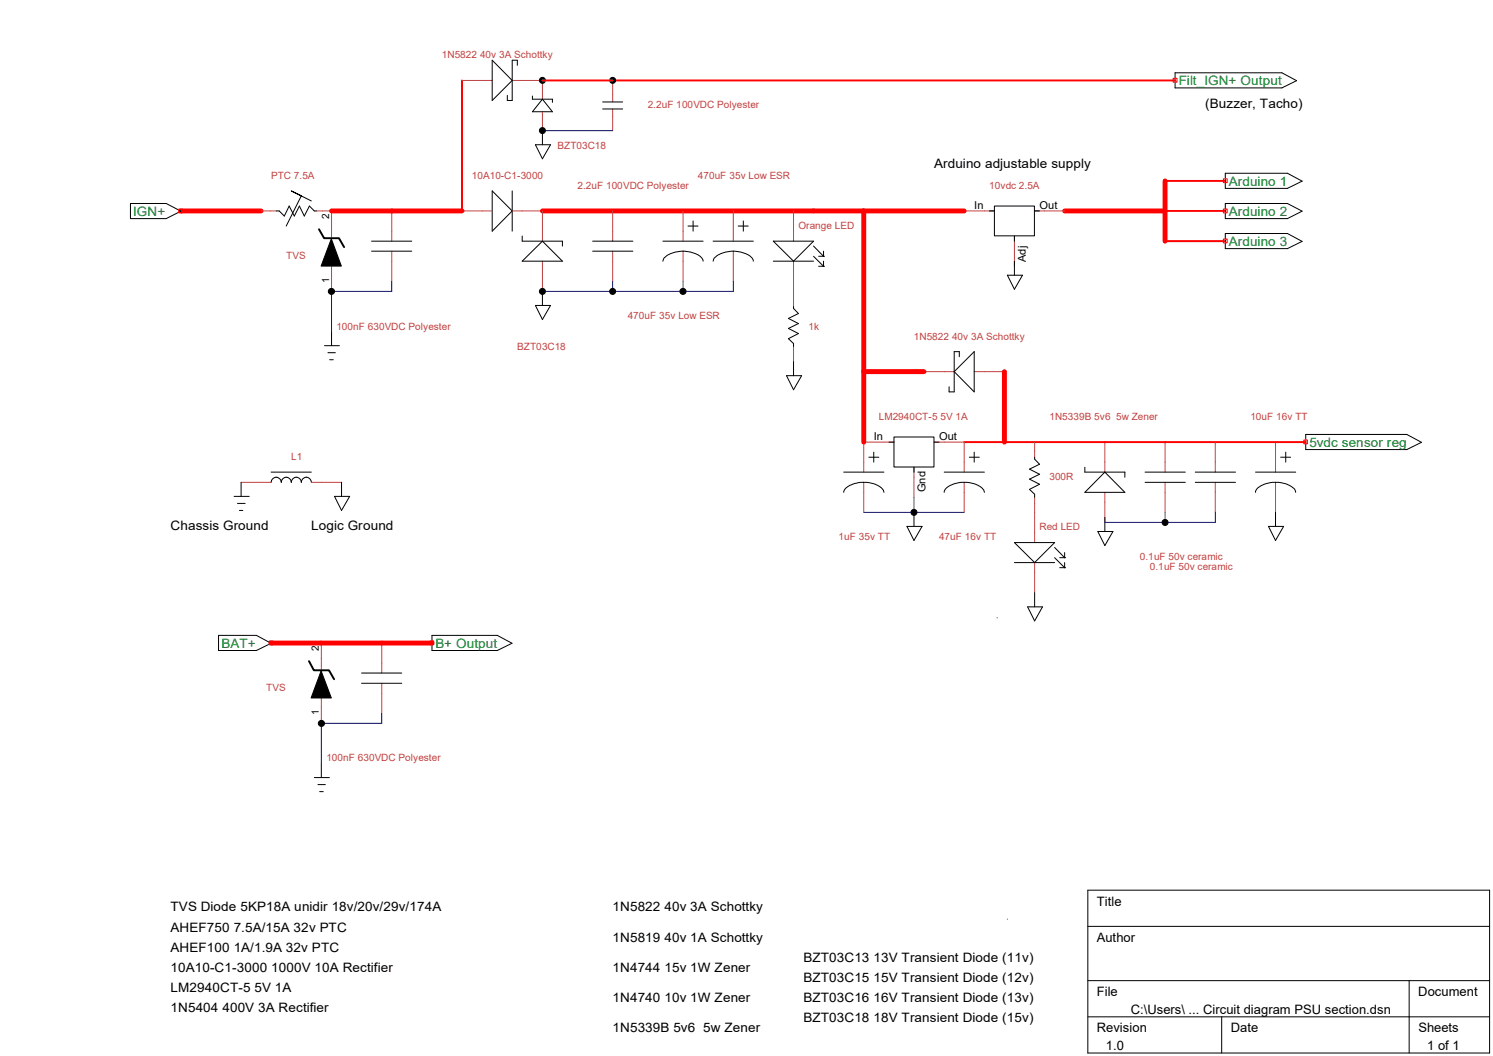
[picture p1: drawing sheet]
<svg xmlns="http://www.w3.org/2000/svg" width="297mm" height="210mm" viewBox="0 0 297 210" stroke-linecap="round" stroke-linejoin="round" font-family="sans-serif">
<path d="M36 42h15.9" fill="none" stroke="#f00" stroke-width=".97"/>
<path d="M231.8 36h12M231.8 48h12" fill="none" stroke="#f00" stroke-width=".38"/>
<path d="M219.8 87.9v6M219.8 97.9v6" fill="none" stroke="#c04040" stroke-width=".2"/>
<path d="M215.8 92.9v1h8v1M219.8 93.9l4 4h-8z" fill="none" stroke="#000" stroke-width=".2"/>
<circle cx="211.8" cy="42" r=".19" fill="#f00"/>
<path d="M231.8 36v12M66 42h25.9M107.9 42h83.9M171.8 42v45.9M211.8 42h20M171.8 73.9h12M199.8 73.9v14M53.9 127.9h32" fill="none" stroke="#f00" stroke-width=".97"/>
<g fill="none" stroke="#c04040" stroke-width=".2">
<path d="M91.9 16h6M101.9 16h6v3.7M121.9 16v4.3M107.9 22.2v3.8M121.9 21.7v4.3M51.9 42h3M62.9 42h3.1M66 41.7v5.5M66 52.5v5.5M77.9 42v6M77.9 50v6M91.9 42h6"/>
<path d="M101.9 42h6v6M107.9 51.9v6.1M121.9 42v6M121.9 50v6M135.9 42v6M135.9 50v6M145.9 42v6M145.9 50v6M157.9 42v6M157.9 51.9v9.1M191.8 42h6M201.8 46.9v6.1"/>
<path d="M205.8 42h6M157.9 68.9v3M183.8 73.9h6M193.8 73.9h6M48 95.9h5.9M61.9 95.9h6M171.8 95.9v6M177.8 87.9h-6v6M181.8 92.9v6M185.8 87.9h6v6M191.8 95.9v6M205.8 87.9v3"/>
<path d="M205.8 98.9v9M231.8 87.9v6M231.8 95.9v6M241.8 87.9v6M241.8 95.9v6M253.7 87.9v6M253.7 95.9v6M205.8 111.9v6M63.9 127.7v5.4M63.9 138.5v5.3M75.9 127.9v6M75.9 135.9v6"/>
</g>
<g fill="none" stroke="#000" stroke-width=".2">
<path d="M97.9 12l4 4-4 4zM102.9 13v-1h-1v8h-1v-1M105.9 19.1v.6h4v.7M107.9 19.7l2 2.5h-4zM233.8 14.5h21.2l2.9 1.5-2.9 1.5h-21.2zM61.9 40l-3.9-2 1.9 .9-3 6.1M97.9 38l4 4-4 4zM101.9 38v8M106.5 28.8h3l-1.6 2.8zM107.9 26v2.8M119.9 20.3h4M119.9 21.7h4"/>
<path d="M243.8 34.5h12.3l2.9 1.5-2.9 1.5h-12.3zM26 40.5h7.1l2.9 1.5-2.9 1.5h-7.1zM54.9 42h.6l1.1 1 .9-2 1 2 1.1-2 .9 2 1.1-2 .9 1h.4M73.9 48h8M73.9 50h8M103.9 46.9v1.1h8v.9M103.9 51.9l4-3.9 4 3.9zM107.9 58v2.7M117.9 48h8M117.9 50h8M131.9 51.9a2.87 2.87 0 0 1 2.5-1.8 5.8 5.8 0 0 1 5.3 1.3l.2 .5M131.9 48h8"/>
<path d="M136.9 45h2M137.9 43.9v2.1M141.9 48h8M141.9 51.9a2.87 2.87 0 0 1 2.5-1.8 5.8 5.8 0 0 1 5.2 1.3l.3 .5M146.9 45h1.9M147.9 43.9v2.1M153.8 48h8l-3.9 3.9zM153.8 51.9h8M161.8 48.9l2 2.1M161.8 51l2 2M162.9 51h.9M162.9 53h.9"/>
<path d="M163.8 51h.1M163.8 53h.1M163.8 50v1M163.8 51.9v1.1M196.8 42h1M197.8 41h8v5.9h-8zM200.4 54.7h3l-1.6 2.8zM201.8 46.9v1.1M201.8 51.9v2.8M205.8 42h1M243.8 40.5h12.3l2.9 1.5-2.9 1.5h-12.3zM243.8 46.4h12.3l2.9 1.6-2.9 1.4h-12.3z"/>
<path d="M64.6 68.7h2.9M65.2 70.1h1.5M65.6 71.5h.7M66 66v2.7M106.5 60.7h3l-1.6 2.8zM156.5 74.7h3l-1.6 2.8zM157.9 61v.3l.9 1.1-2 .9 2 1-2 1 2 1-2 1.1 1.1 .9v.6M157.9 71.9v2.8M190.8 71v-1.1h-1v8h-1v-1M193.8 69.9v8l-4-4zM46.6 98.7h3M48 95.9v2.8"/>
<path d="M53.9 95.9a1.02 1.02 0 0 1 1-1 1.02 1.02 0 0 1 1.1 1 1 1 0 0 1 1-1 1 1 0 0 1 1 1 1 1 0 0 1 .9-1 1 1 0 0 1 1 1 1 1 0 0 1 1-1 1 1 0 0 1 1 1M53.9 93.9h8M66.5 98.7h3.1l-1.7 2.8zM67.9 95.9v2.8M167.9 97.9a2.65 2.65 0 0 1 2.2-1.8 5.8 5.8 0 0 1 5.6 1.4l.2 .4M167.9 93.9h8M172.8 90.9h2M173.8 89.9v2M176.8 87.9h1M177.8 86.9h8v6h-8zM181.8 92.9v1M185.8 87.9h1"/>
<path d="M187.8 93.9h8M187.8 97.9a2.65 2.65 0 0 1 2.3-1.8 5.8 5.8 0 0 1 5.6 1.4l.1 .4M192.8 90.9h2M193.8 89.9v2M205.8 90.9v.4l1 1-2 1 2 1-2 1 2 1-2 1 1 1v.6M227.8 93.9h8M227.8 95.9h8M237.8 93.9h8M237.8 95.9h8M249.8 93.9h8M249.8 97.9a2.65 2.65 0 0 1 2.2-1.8 5.8 5.8 0 0 1 5.6 1.4l.2 .4M254.8 90.9h2"/>
<path d="M255.8 89.9v2M259.8 86.4h20.1l2.9 1.6-2.9 1.4h-20.1zM47.2 100.1h1.6M47.6 101.5h.7M180.4 104.7h3l-1.6 2.8zM181.8 101.9v2.8M201.8 111.9h8M201.8 107.9h8l-4 4zM205.8 117.9v2.8M209.8 108.9l2 2M209.8 110.9l2 2M210.8 110.9h1"/>
<path d="M210.8 112.9h1M211.8 110.9h.1M211.8 112.9h.1M211.8 109.9v1M211.8 111.9v1M218.4 105.7h3l-1.6 2.8zM219.8 102.9v2.8M252.3 104.7h3.1l-1.7 2.8zM253.7 101.9v2.8M43.5 126.4h7.5l2.9 1.5-2.9 1.5h-7.5zM71.9 133.9h8M71.9 135.9h8"/>
<path d="M85.9 126.4h13l3 1.5-3 1.5h-13zM204.4 120.7h3l-1.6 2.8zM62.5 154.6h3M63.2 156h1.5M63.6 157.4h.7M63.9 151.8v2.8M216.4 177h79.9v32.4h-79.9zM216.4 184.2h79.9M216.4 195h79.9M280.3 195v14.4M216.4 202.2h79.9M243 202.2v7.2"/>
</g>
<path d="M91.9 16v26M107.9 16h125.9M231.8 42h12M191.8 87.9h68" fill="none" stroke="#f00" stroke-width=".38"/>
<path d="M233.4 15.6h.7v.7h-.7zM243.4 35.6h.7v.7h-.7zM35.6 41.6h.7v.7h-.7zM243.4 41.6h.7v.7h-.7zM243.4 47.5h.7v.8h-.7zM259.4 87.5h.7v.8h-.7zM53.6 127.5h.7v.7h-.7zM85.5 127.5h.8v.7h-.8z" fill="none" stroke="#f00" stroke-width=".2"/>
<path d="M107.9 26h14M77.9 56v2h-11.9v8M121.9 56v2M135.9 56v2M145.9 56v2h-38M181.8 98.9v3M171.8 101.9h20M231.8 101.9v2M241.8 101.9v2h-22M198.4 122.8v.1M75.9 141.9v1.9h-12v8M200.4 182.8h.1" fill="none" stroke="#00f" stroke-width=".2"/>
<g fill="#000" stroke="#000" stroke-width=".2">
<path d="M65.9 47.5l2 5.4h-4zM63.9 133.4l2 5.4h-4z"/>
<circle cx="107.9" cy="16" r=".59"/>
<circle cx="121.9" cy="16" r=".59"/>
<circle cx="107.9" cy="26" r=".59"/>
<circle cx="65.9" cy="58" r=".61"/>
<circle cx="107.9" cy="58" r=".59"/>
<circle cx="121.9" cy="58" r=".59"/>
<circle cx="135.9" cy="58" r=".61"/>
<circle cx="181.8" cy="101.9" r=".59"/>
<circle cx="231.8" cy="103.9" r=".59"/>
<circle cx="64" cy="143.9" r=".61"/>
</g>
<path d="M63.5 45.6l1 1.8h2.9l1.1 1.7M61.5 131.5l.9 1.8h3l1.1 1.8" fill="none" stroke="#000" stroke-width=".38"/>
<g font-size="2.6" fill="#008020">
<text x="234.5" y="16.9">Filt_IGN+ Output</text>
<text x="244.5" y="36.9">Arduino 1</text>
<text x="26.5" y="42.9">IGN+</text>
<text x="244.5" y="42.9">Arduino 2</text>
<text x="244.5" y="48.9">Arduino 3</text>
<text x="260.5" y="88.9">5vdc sensor reg</text>
<text x="44.1" y="128.8">BAT+</text>
<text x="86.6" y="128.8">B+ Output</text>
</g>
<g font-size="2.6">
<text x="239.8" y="21.4">(Buzzer, Tacho)</text>
<text x="185.8" y="33.4">Arduino adjustable supply</text>
<text x="34" y="105.4">Chassis Ground</text>
<text x="61.9" y="105.4">Logic Ground</text>
<text x="34" y="181.3">TVS Diode 5KP18A unidir 18v/20v/29v/174A</text>
<text x="34" y="185.3">AHEF750 7.5A/15A 32v PTC</text>
<text x="121.9" y="181.3">1N5822 40v 3A Schottky</text>
<text x="218.2" y="180.1">Title</text>
<text x="34" y="189.3">AHEF100 1A/1.9A 32v PTC</text>
<text x="121.9" y="187.3">1N5819 40v 1A Schottky</text>
<text x="159.8" y="191.3">BZT03C13 13V Transient Diode (11v)</text>
<text x="218.2" y="187.3">Author</text>
<text x="34" y="193.3">10A10-C1-3000 1000V 10A Rectifier</text>
<text x="34" y="197.3">LM2940CT-5 5V 1A</text>
<text x="121.9" y="193.3">1N4744 15v 1W Zener</text>
<text x="159.8" y="195.3">BZT03C15 15V Transient Diode (12v)</text>
<text x="34" y="201.3">1N5404 400V 3A Rectifier</text>
<text x="121.9" y="199.3">1N4740 10v 1W Zener</text>
<text x="159.8" y="199.3">BZT03C16 16V Transient Diode (13v)</text>
<text x="159.8" y="203.2">BZT03C18 18V Transient Diode (15v)</text>
<text x="218.2" y="198.1">File</text>
<text x="225" y="201.7">C:\Users\ ... Circuit diagram PSU section.dsn</text>
<text x="282.2" y="198.1">Document</text>
<text x="121.9" y="205.3">1N5339B 5v6 5w Zener</text>
<text x="218.2" y="205.3">Revision</text>
<text x="220" y="208.9">1.0</text>
<text x="244.9" y="205.3">Date</text>
<text x="282.2" y="205.3">Sheets</text>
<text x="283.9" y="208.9">1 of 1</text>
</g>
<g font-size="2.2">
<text x="193.8" y="41.5">In</text>
<text x="206.8" y="41.5">Out</text>
<text x="204.1" y="52.2" transform="rotate(-90 204.1 52.2)">Adj</text>
<text x="173.8" y="87.5">In</text>
<text x="186.8" y="87.5">Out</text>
<text x="184.1" y="97.9" transform="rotate(-90 184.1 97.9)">Gnd</text>
</g>
<g font-size="2" fill="#c04040">
<text x="87.9" y="11.6">1N5822 40v 3A Schottky</text>
<text x="128.9" y="21.5">2.2uF 100VDC Polyester</text>
<text x="110.9" y="29.5">BZT03C18</text>
<text x="53.9" y="35.6">PTC 7.5A</text>
<text x="93.9" y="35.6">10A10-C1-3000</text>
<text x="138.9" y="35.6">470uF 35v Low ESR</text>
<text x="114.9" y="37.5">2.2uF 100VDC Polyester</text>
<text x="196.8" y="37.5">10vdc 2.5A</text>
<text x="158.8" y="45.6">Orange LED</text>
<text x="56.9" y="51.5">TVS</text>
<text x="66.9" y="65.5">100nF 630VDC Polyester</text>
<text x="124.9" y="63.5">470uF 35v Low ESR</text>
<text x="160.9" y="65.5">1k</text>
<text x="102.9" y="69.5">BZT03C18</text>
<text x="181.8" y="67.5">1N5822 40v 3A Schottky</text>
<text x="174.8" y="83.5">LM2940CT-5 5V 1A</text>
<text x="208.8" y="83.5">1N5339B 5v6 5w Zener</text>
<text x="248.8" y="83.5">10uF 16v TT</text>
<text x="58" y="91.5">L1</text>
<text x="208.8" y="95.5">300R</text>
<text x="166.8" y="107.5">1uF 35v TT</text>
<text x="186.8" y="107.5">47uF 16v TT</text>
<text x="206.8" y="105.5">Red LED</text>
<text x="226.8" y="111.5">0.1uF 50v ceramic</text>
<text x="228.8" y="113.5">0.1uF 50v ceramic</text>
<text x="53" y="137.5">TVS</text>
<text x="64.9" y="151.4">100nF 630VDC Polyester</text>
</g>
<g font-size="2">
<text x="65.5" y="43.6" transform="rotate(-90 65.5 43.6)">2</text>
<text x="65.5" y="56.3" transform="rotate(-90 65.5 56.3)">1</text>
<text x="63.5" y="129.5" transform="rotate(-90 63.5 129.5)">2</text>
<text x="63.5" y="142.2" transform="rotate(-90 63.5 142.2)">1</text>
</g>
</svg>
